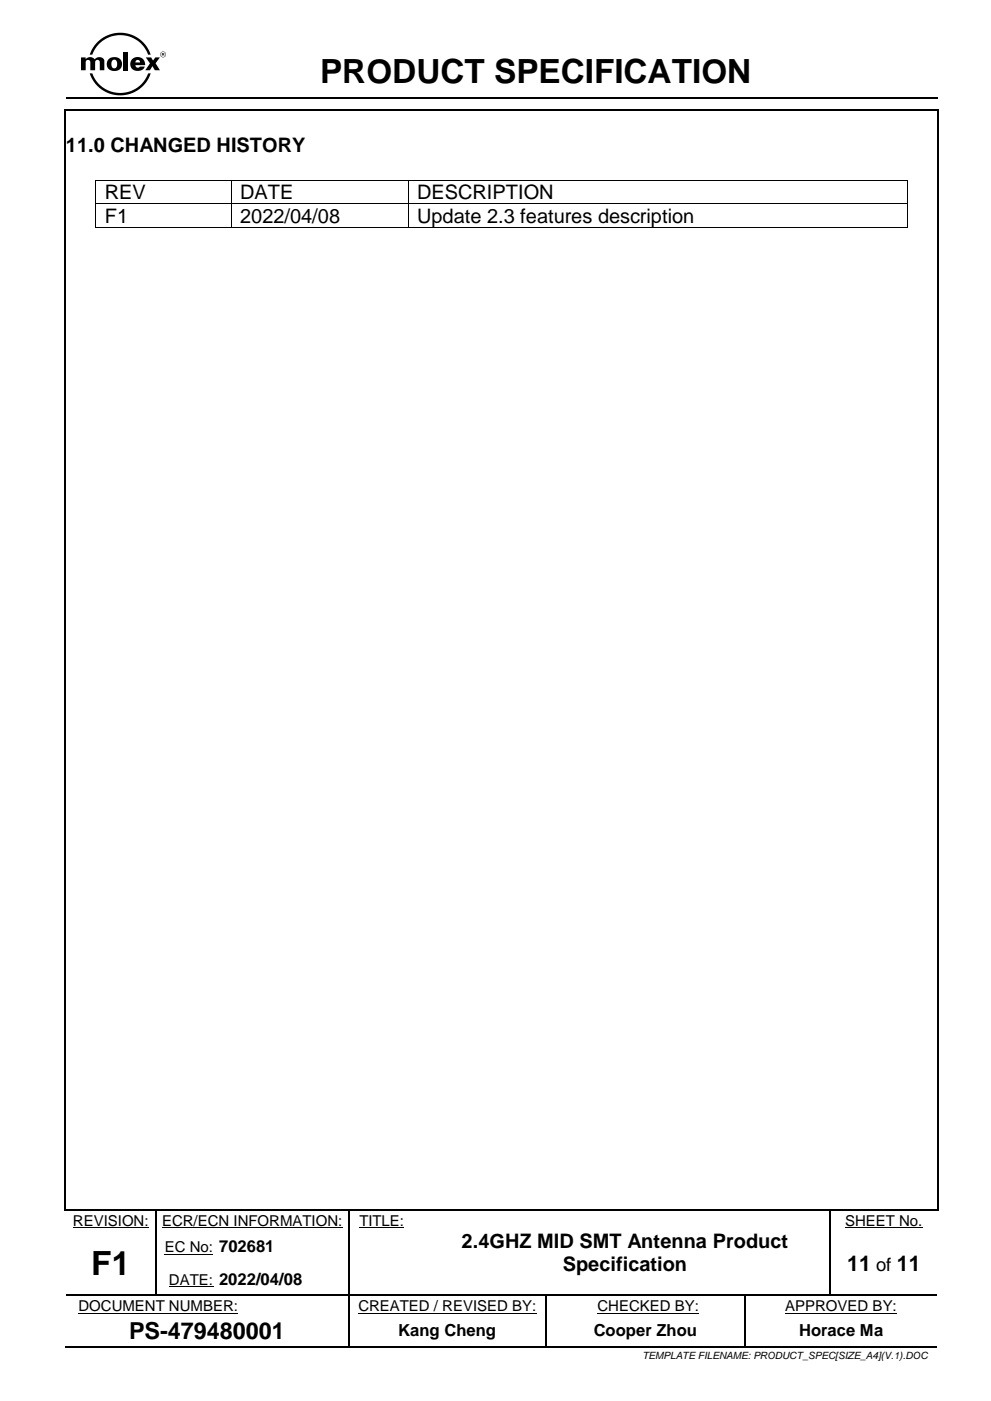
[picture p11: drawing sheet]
<svg xmlns="http://www.w3.org/2000/svg" width="210mm" height="297mm" viewBox="0 0 210 297" stroke-linecap="round" stroke-linejoin="round" font-family="sans-serif">
<path d="M13.8 23.5v232.7M14 20.9h184.7M14 23.3h184.7M198.8 23.5v232.7M14 256.4h184.7M73.9 279.2v6.1M115.8 279.2v6.1M14 285.5h59.8M74.1 285.5h41.5M115.9 285.5h41.8M158 285.5h40.7" fill="none" stroke="#000" stroke-width=".34"/>
<g fill="none" stroke="#000" stroke-width=".21">
<path d="M20.3 38.2v4.9M20.4 38.1h28.5M49 38.2v4.9M49.1 38.1h37.3M86.5 38.2v4.9M86.6 38.1h105.6M192.3 38.2v4.9M20.3 43.3v4.9M20.4 43.2h28.5M20.4 48.3h28.5M49 43.3v4.9M49.1 43.2h37.3"/>
<path d="M49.1 48.3h37.3M86.5 43.3v4.9M86.6 43.2h105.6M86.6 48.3h105.6M192.3 43.3v4.9M15.5 260.2h16M16.6 278.3h33.9M34.3 260.2h38.3M34.9 265.8h10.3M35.8 272.7h9.4M76 278.3h37.7M76.2 260.2h9.5"/>
<path d="M126.6 278.3h21.6M166.4 278.3h23.7M179.1 260.2h16.5"/>
</g>
<g fill="#000">
<path d="M17.2 12.2h1v.3a1.29 1.29 0 0 1 1.9 .1 1.16 1.16 0 0 1 2 .2v2.1h-1v-1.7a.49 .49 0 0 0-.4-.5 .49 .49 0 0 0-.5 .5v1.7h-1.1v-1.7a.49 .49 0 0 0-.4-.5 .49 .49 0 0 0-.5 .5v1.7h-1z" fill-rule="evenodd"/>
<path d="M23.9 12.8l.1-.1a.73 .73 0 0 1 .8 .3 .73 .73 0 0 1 0 .8 .65 .65 0 0 1-.7 .7 .65 .65 0 0 1-.5-1zM23 12.6a1.57 1.57 0 0 0 0 2 1.57 1.57 0 0 0 2 .3 1.53 1.53 0 0 0 .7-2.1 1.53 1.53 0 0 0-2.1-.6z" fill-rule="evenodd"/>
<path d="M20.6 8.9a6.8 6.8 0 0 1 11.3 2.7h-.5a6.3 6.3 0 0 0-5.9-4.2 6.3 6.3 0 0 0-5.9 4.2h-.6l.7-1.4z" fill-rule="evenodd"/>
<path d="M26.2 11h1v3.9h-1z" fill-rule="evenodd"/>
<path d="M28 12.6a1.56 1.56 0 0 0 0 2.1 1.56 1.56 0 0 0 2.1 .1l.6-.7h-1.1a.51 .51 0 0 1-.5 .2 .51 .51 0 0 1-.4-.5h2.1a1.62 1.62 0 0 0-1-1.6 1.62 1.62 0 0 0-1.8 .4zM28.9 12.8l.3-.1a.49 .49 0 0 1 .5 .5h-1z" fill-rule="evenodd"/>
<path d="M19 15.6h.6a6.3 6.3 0 0 0 5.9 4.1 6.3 6.3 0 0 0 5.9-4.1h.5a6.8 6.8 0 0 1-6.4 4.6 6.8 6.8 0 0 1-6.5-4.6z" fill-rule="evenodd"/>
<path d="M30.9 12.2h1.1l.4 .6 .5-.6h1l-.9 1.2 .9 1.5h-1.1l-.5-.9-.5 .9h-1l1-1.5z" fill-rule="evenodd"/>
<path d="M33.9 11.5a.65 .65 0 0 1 1.3 0 .65 .65 0 0 1-1.3 0zM34 11.5a.55 .55 0 0 0 1.1 0 .55 .55 0 0 0-1.1 0z" fill-rule="evenodd"/>
<path d="M34.4 11.3l.3 .2h-.3zM34.3 11.2v.6h.1v-.2l.5 .2-.1-.5z" fill-rule="evenodd"/>
<path d="M13.6 23.1h.4v.4h-.4z" fill-rule="evenodd"/>
<path d="M13.6 23.1h.4v.4h-.4z" fill-rule="evenodd"/>
<path d="M20.2 38.1h.2v.1h-.2z" fill-rule="evenodd"/>
<path d="M20.2 38.1h.2v.1h-.2z" fill-rule="evenodd"/>
<path d="M48.9 38.1h.2v.1h-.2z" fill-rule="evenodd"/>
<path d="M86.4 38.1h.2v.1h-.2z" fill-rule="evenodd"/>
<path d="M192.2 38.1h.2v.1h-.2z" fill-rule="evenodd"/>
<path d="M192.2 38.1h.2v.1h-.2z" fill-rule="evenodd"/>
<path d="M198.7 23.1h.3v.4h-.3z" fill-rule="evenodd"/>
<path d="M198.7 23.1h.3v.4h-.3z" fill-rule="evenodd"/>
<path d="M20.2 43.1h.2v.2h-.2z" fill-rule="evenodd"/>
<path d="M20.2 48.2h.2v.2h-.2z" fill-rule="evenodd"/>
<path d="M20.2 48.2h.2v.2h-.2z" fill-rule="evenodd"/>
<path d="M48.9 43.1h.2v.2h-.2z" fill-rule="evenodd"/>
<path d="M48.9 48.2h.2v.2h-.2z" fill-rule="evenodd"/>
<path d="M86.4 43.1h.2v.2h-.2z" fill-rule="evenodd"/>
<path d="M86.4 48.2h.2v.2h-.2z" fill-rule="evenodd"/>
<path d="M192.2 43.1h.2v.2h-.2z" fill-rule="evenodd"/>
<path d="M192.2 48.2h.2v.2h-.2z" fill-rule="evenodd"/>
<path d="M192.2 48.2h.2v.2h-.2z" fill-rule="evenodd"/>
<path d="M13.6 256.2h.4v.4h-.4z" fill-rule="evenodd"/>
<path d="M13.6 256.2h.4v.4h-.4z" fill-rule="evenodd"/>
<path d="M33 256.6h.2v.2h-.2z" fill-rule="evenodd"/>
<path d="M33 256.2h.3v.4h-.3z" fill-rule="evenodd"/>
<path d="M73.8 256.6h.3v.2h-.3z" fill-rule="evenodd"/>
<path d="M73.8 256.2h.3v.4h-.3z" fill-rule="evenodd"/>
<path d="M89 256.2h.3v.4h-.3z" fill-rule="evenodd"/>
<path d="M175.8 256.6h.3v.2h-.3z" fill-rule="evenodd"/>
<path d="M175.8 256.2h.3v.4h-.3z" fill-rule="evenodd"/>
<path d="M198.7 256.2h.3v.4h-.3z" fill-rule="evenodd"/>
<path d="M198.7 256.2h.3v.4h-.3z" fill-rule="evenodd"/>
<path d="M33 260.6h.2v.9h-.2z" fill-rule="evenodd"/>
<path d="M33 267.5h.2v.9h-.2z" fill-rule="evenodd"/>
<path d="M33 274.4h.2v.2h-.2z" fill-rule="evenodd"/>
<path d="M45.2 274.4h.2v.2h-.2z" fill-rule="evenodd"/>
<path d="M73.8 278.7h.3v.5h-.3z" fill-rule="evenodd"/>
<path d="M73.8 260.6h.3v.9h-.3z" fill-rule="evenodd"/>
<path d="M73.8 267.5h.3v.9h-.3z" fill-rule="evenodd"/>
<path d="M73.8 274.4h.3v.5h-.3z" fill-rule="evenodd"/>
<path d="M89 274.4h.3v.2h-.3z" fill-rule="evenodd"/>
<path d="M115.6 278.7h.3v.5h-.3z" fill-rule="evenodd"/>
<path d="M115.6 274.6h.3v.3h-.3z" fill-rule="evenodd"/>
<path d="M115.6 274.4h.3v.2h-.3z" fill-rule="evenodd"/>
<path d="M157.7 274.6h.2v.3h-.2z" fill-rule="evenodd"/>
<path d="M157.7 274.4h.2v.2h-.2z" fill-rule="evenodd"/>
<path d="M157.7 278.7h.2v.5h-.2z" fill-rule="evenodd"/>
<path d="M175.8 260.6h.3v.9h-.3z" fill-rule="evenodd"/>
<path d="M175.8 267.5h.3v.9h-.3z" fill-rule="evenodd"/>
<path d="M175.8 274.4h.3v.2h-.3z" fill-rule="evenodd"/>
<path d="M73.8 285.3h.3v.3h-.3z" fill-rule="evenodd"/>
<path d="M115.6 285.3h.3v.3h-.3z" fill-rule="evenodd"/>
<path d="M157.7 285.3h.3v.3h-.3z" fill-rule="evenodd"/>
</g>
<g fill="none" stroke="#000" stroke-width=".25">
<path d="M33.1 256.8v3.8M73.9 256.8v3.8M175.9 256.8v3.8M14 274.5h19M33.1 261.5v6M33.1 268.4v6M33.2 274.5h12M45.4 274.5h28.4M73.9 261.5v6M73.9 268.4v6M73.9 274.9v3.8M74.1 274.5h14.9"/>
<path d="M89.3 274.5h26.3M115.8 274.9v3.8M115.9 274.5h41.8M157.8 274.9v3.8M157.8 279.2v6.1M157.9 274.5h17.9M175.9 261.5v6M175.9 268.4v6M176.1 274.5h22.6"/>
</g>
<g font-size="7.1">
<text x="67.8" y="17.7">PRODUCT SPECIFICATION</text>
<text x="19.3" y="270.2">F1</text>
</g>
<text font-size="5" x="27.4" y="283.8">PS-479480001</text>
<g font-size="4.6">
<text x="179.6" y="269.3">11</text>
<text x="190.1" y="269.3">11</text>
</g>
<g font-size="4.2">
<text x="14" y="32.3">11.0 CHANGED HISTORY</text>
<text x="22.2" y="42.2">REV</text>
<text x="22.2" y="47.2">F1</text>
<text x="50.9" y="42.2">DATE</text>
<text x="50.9" y="47.2">2022/04/08</text>
<text x="88.4" y="42.2">DESCRIPTION</text>
<text x="88.4" y="47.2">Update 2.3 features description</text>
<text x="97.8" y="264.4">2.4GHZ MID SMT Antenna Product</text>
<text x="119.3" y="269.3">Specification</text>
</g>
<text font-size="3.9" x="185.8" y="269.3">of</text>
<g font-size="3.5">
<text x="84.4" y="283.2">Kang Cheng</text>
<text x="125.8" y="283.2">Cooper Zhou</text>
<text x="169.4" y="283.2">Horace Ma</text>
</g>
<g font-size="3.2">
<text x="15.5" y="259.8">REVISION:</text>
<text x="34.3" y="259.8">ECR/ECN INFORMATION:</text>
<text x="76.2" y="259.8">TITLE:</text>
<text x="179.1" y="259.8">SHEET No.</text>
<text x="34.9" y="265.3">EC No: 702681</text>
<text x="35.8" y="272.2">DATE: 2022/04/08</text>
<text x="16.6" y="277.8">DOCUMENT NUMBER:</text>
<text x="76" y="277.8">CREATED / REVISED BY:</text>
<text x="126.6" y="277.8">CHECKED BY:</text>
<text x="166.4" y="277.8">APPROVED BY:</text>
</g>
<text font-size="2.1" x="136.2" y="288.1">TEMPLATE FILENAME: PRODUCT_SPEC[SIZE_A4](V.1).DOC</text>
</svg>
